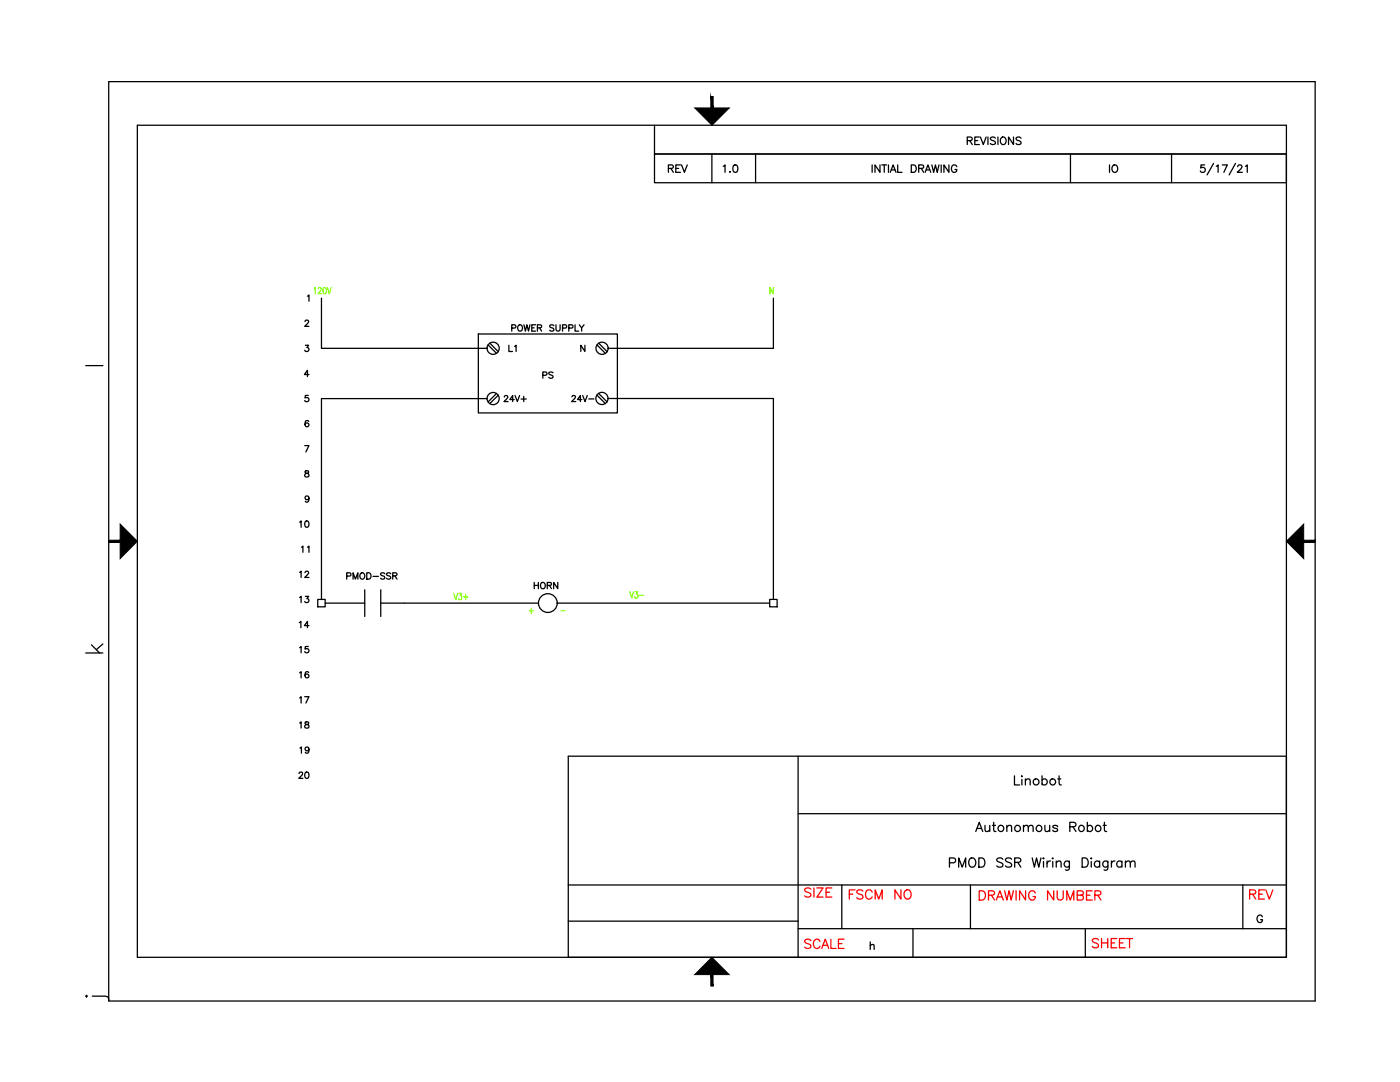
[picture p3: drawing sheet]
<svg xmlns="http://www.w3.org/2000/svg" width="279mm" height="216mm" viewBox="0 0 279 216" stroke-linecap="round" stroke-linejoin="round" font-family="sans-serif">
<!-- layer: Viewport -->
<path d="M130.6 25v5.7h126.1" fill="none" stroke="#000" stroke-width=".25"/>
<!-- layer: Title Block -->
<g fill="#000" stroke="#000" stroke-width=".2">
<path d="M138.7 21.5h6.8l-3.4 3.5zM24 104.6l3.4 3.4-3.4 3.5zM256.7 108l3.5-3.4v6.9zM142.1 191l3.4 3.5h-6.9z"/>
<path d="M141.9 19.3l.4 2.2v-2.2zM141.9 19.3l.4 2.2h-.4z"/>
<path d="M21.7 107.8v.4l2.3-.4zM21.7 108.2l2.3-.4v.4z"/>
<path d="M260.2 108.2h2.3v-.4zM260.2 107.8h2.3l-2.3 .4z"/>
<path d="M141.9 194.5v2.3h.4zM141.9 194.5h.4v2.3z"/>
</g>
<g fill="none" stroke="#000" stroke-width=".25">
<path d="M21.7 16.3h240.8v183.4h-240.8zM27.4 25h229.3v166h-229.3zM150.8 30.7v5.8M193 28.1l.9-.1 .1-.2v-.3l-1-.2v1.5M193.5 28.1l.5 .7M194.5 28.1h.6M195.5 27.3h-1v1.5h1M195.7 27.3l.5 1.5 .6-1.5M197.2 27.3v1.5M198.6 27.6a.55 .55 0 0 0-.5-.3 .55 .55 0 0 0-.4 .4l.9 .7v.2l-.3 .2-.6-.2M199.2 27.3v1.5M199.8 27.6l.1-.2a.71 .71 0 0 1 .9 .3 .71 .71 0 0 1-.2 .9l-.1 .2a.71 .71 0 0 1-.8-.3 .71 .71 0 0 1 .1-.9z"/>
<path d="M202.3 27.3v1.5l-1-1.5v1.5M203.8 27.6a.55 .55 0 0 0-.6-.3 .55 .55 0 0 0-.4 .4l.1 .2 .7 .3 .2 .4a.66 .66 0 0 1-1 0M213.6 30.7v5.8M233.8 30.7v5.8M256.7 30.7h-126.1v5.8h126.1M159.3 150.9v40.1M256.7 150.9h-143.3v40.1M113.4 176.6h143.3M159.3 162.4h97.4M168 176.6v8.7M193.7 176.6v8.7M248 176.6v8.7"/>
<path d="M113.4 183.8h45.9M159.3 185.3h97.4M182.2 185.3v5.7"/>
</g>
<!-- layer: 0 -->
<g fill="none" stroke="#000" stroke-width=".25">
<path d="M174.1 32.9v1.5M175.6 32.9v1.5l-1-1.5v1.5M176 32.9h1M176.5 32.9v1.5M177.3 32.9v1.5M177.7 34.4l.5-1.5 .6 1.5M177.9 33.9h.7M179.2 32.9v1.5h.8M181.9 32.9h.5a.78 .78 0 0 1 .5 .7 .78 .78 0 0 1-.5 .8h-.5zM183.3 33.6l.9-.1 .1-.4-1-.2v1.5M183.9 33.6l.4 .8M184.6 34.4l.6-1.5 .6 1.5"/>
<path d="M184.8 33.9h.7M186 32.9l.3 1.5 .4-1.5 .3 1.5 .4-1.5M187.8 32.9v1.5M189.4 32.9v1.5l-1-1.5v1.5M190.9 33.3a.54 .54 0 0 0-.6-.4 .54 .54 0 0 0-.4 .6 .6 .6 0 0 0 .2 .8 .6 .6 0 0 0 .8-.2v-.3h-.3M240.4 32.9h-.7l-.1 .6a.52 .52 0 0 1 .8 .1 .52 .52 0 0 1-.1 .7 .52 .52 0 0 1-.8-.2M242.2 32.6l-1.3 2.3M242.7 33.2l.4-.3v1.5M243.9 32.9h1l-.7 1.5M246.6 32.6l-1.3 2.3M247 33.3l.3-.4 .4 .1 .2 .2-.2 .5-.8 .7h1M248.6 33.2l.3-.3v1.5"/>
<path d="M256.7 30.7v5.8M61.4 59.1l.3-.2v1.2M60.9 64.2l.2-.3h.3l.2 .2-.2 .4-.6 .6h.9M60.9 68.9h.7l-.4 .5a.42 .42 0 0 1 .3 .6 .42 .42 0 0 1-.7-.1M61.5 78.9h-.6v.5a.45 .45 0 0 1 .7 0 .45 .45 0 0 1-.1 .7 .45 .45 0 0 1-.7-.2M61.7 74.7h-1l.7-.8v1.2M64.2 79.5v40.1M102.1 65.5l.7-.1 .2-.2-.2-.3-.7-.1v1.3M103.5 64.9a.59 .59 0 0 1 .8 .5 .59 .59 0 0 1-.8 .6l-.2-.4zM104.6 64.8l.3 1.3 .3-1.3 .3 1.3 .3-1.3M106.1 65.4h.5M106.9 64.8h-.8v1.3h.8"/>
<path d="M107.3 65.4h.7v-.5l-.7-.1v1.3M107.7 65.4l.4 .7M110.5 65l-.3-.2-.4 .1-.1 .3 .7 .3 .1 .4-.3 .2-.5-.2M111 64.8v.9l.3 .4 .3-.1 .2-.3v-.9M112.3 65.5l.7-.1 .1-.2-.1-.3-.7-.1v1.3M113.5 65.5l.7-.1 .1-.5-.8-.1v1.3M114.8 64.8v1.3h.7M115.6 64.8l.5 .6v.7M116.6 64.8l-.5 .6M154.3 79.5v40.1M60.8 88.9h.9l-.7 1.3M60.9 94v.4l.6 .1 .2 .3a.44 .44 0 0 1-.4 .4 .44 .44 0 0 1-.5-.3l.2-.4 .6-.3-.2-.3z"/>
<path d="M61.6 84.1l-.1-.1a.62 .62 0 0 0-.7 .4 .62 .62 0 0 0 .4 .8 .39 .39 0 0 0 .5-.4 .39 .39 0 0 0-.4-.4 .39 .39 0 0 0-.4 .3M61.7 99.4a.39 .39 0 0 1-.6 .3 .39 .39 0 0 1-.1-.6 .39 .39 0 0 1 .6 0l.1 .3a.58 .58 0 0 1-.5 .8l-.3-.2M69.2 114.9h.7l.1-.2v-.3l-.8-.1v1.3M70.5 115.6v-1.3l.4 1.3 .5-1.3v1.3M71.9 114.5l.2-.1a.59 .59 0 0 1 .7 .5 .59 .59 0 0 1-.7 .6l-.3-.4zM72.8 117.7v2.6h-7.9M73.2 114.3h.4a.68 .68 0 0 1 .5 .6 .68 .68 0 0 1-.5 .7h-.4zM74.4 115h1.1M76 117.7v5.3M76.8 114.5l-.3-.2-.6 .2 .2 .3 .6 .3v.4l-.5 .1-.3-.2M78 114.5l-.3-.2-.6 .2 .2 .3 .6 .2 .1 .2v.2l-.3 .2-.6-.2M78.4 114.9l.7-.1 .1-.4-.8-.1v1.3"/>
<path d="M78.8 114.9l.4 .7M72.8 120.3v2.7M76 120.3h4.7M202.5 154.8v1.8h1M203.9 154.8v.2zM203.9 155.5v1.1M204.6 155.8l.5-.4 .4 .1 .1 1.1M204.6 155.4v1.2M208 155.7a.58 .58 0 0 1 .8-.1 .58 .58 0 0 1 0 .9 .58 .58 0 0 1-.8-.1M208 154.8v1.8M211.1 155.4h.6M211.4 154.8v1.5l.1 .2 .3 .1"/>
<path d="M256.7 150.9v40.1h-143.3M189.5 172.2h.8a.49 .49 0 0 0 .4-.5 .49 .49 0 0 0-.4-.5h-.8v1.8M191.3 173v-1.8l.7 1.8 .7-1.8v1.8M193.7 171.3a.89 .89 0 0 1 1 .4 .89 .89 0 0 1-.2 1.1 .67 .67 0 0 1-.7 .2 .67 .67 0 0 1-.5-.7v-.4zM195.3 171.2h.7a1 1 0 0 1 .6 .9 1 1 0 0 1-.6 .9h-.7zM200.2 171.5a.68 .68 0 0 0-.7-.3 .68 .68 0 0 0-.6 .4l.2 .3 .7 .3a.48 .48 0 0 1 .4 .6 .83 .83 0 0 1-1.3 0M201.9 171.5a.69 .69 0 0 0-.7-.3 .69 .69 0 0 0-.5 .4l.2 .3 .8 .3 .2 .6a.82 .82 0 0 1-1.2 0M202.5 172.1l1.1-.1 .1-.3-.1-.3-.3-.2h-.8v1.8M203.1 172.1l.6 .9M206 171.2l.4 1.8 .5-1.8 .4 1.8 .5-1.8M208.3 171.2l.1 .1-.1 .1zM208.3 171.9v1.1"/>
<path d="M209 171.8v1.2M209.7 171.8a.6 .6 0 0 0-.7 .5M210.1 171.2v.2zM210.1 171.9v1.1M210.8 172.2l.4-.4 .5 .1 .1 1.1M210.8 171.8v1.2M213.4 171.8l-.1 1.7-.2 .1h-.5M213.4 172.1a.59 .59 0 0 0-.8-.1 .59 .59 0 0 0 0 .9 .59 .59 0 0 0 .8-.1M216 171.2h.6a1 1 0 0 1 .6 .9 1 1 0 0 1-.6 .9h-.6zM217.8 171.2v.2zM217.8 171.9v1.1M219.5 172.1a.59 .59 0 0 0-.9-.1 .59 .59 0 0 0 0 .9 .59 .59 0 0 0 .9-.1"/>
<path d="M219.5 171.8v1.2M221.1 171.8l-.1 1.7-.2 .1h-.5M221.1 172.1a.58 .58 0 0 0-.8-.1 .58 .58 0 0 0 0 .9 .58 .58 0 0 0 .8-.1M221.8 171.8v1.2M222.5 171.8a.6 .6 0 0 0-.7 .5M223.9 172.1a.58 .58 0 0 0-.9-.1 .58 .58 0 0 0 0 .9 .58 .58 0 0 0 .9-.1M223.9 171.8v1.2M224.6 172.2l.4-.4 .5 .1 .1 1.1M224.6 171.8v1.2M225.6 172.2l.4-.4 .4 .1 .1 1.1M173.7 188.7l.3-.2h.4l.1 1M173.7 188v1.5"/>
<path d="M251.9 182.9a.61 .61 0 0 0-.8-.2 .61 .61 0 0 0-.2 .8 .54 .54 0 0 0 .5 .6 .54 .54 0 0 0 .5-.6h-.3"/>
<circle cx="206.8" cy="156" r=".61"/>
<circle cx="210.1" cy="156" r=".6"/>
</g>
<!-- layer: TB_LABELS -->
<g fill="none" stroke="#f00" stroke-width=".25">
<path d="M195.4 177.8h.6a.98 .98 0 0 1 .7 .9 .98 .98 0 0 1-.7 .9h-.6zM197.3 178.6l1-.1 .2-.2-.1-.4-.3-.1h-.8v1.8M197.9 178.6l.6 1M198.8 179.6l.7-1.8 .7 1.8M199.1 179h.9M200.5 177.8l.4 1.8 .5-1.8 .4 1.8 .4-1.8M202.8 177.8v1.8M204.7 177.8v1.8l-1.2-1.8v1.8M206.6 178.2a.67 .67 0 0 0-.8-.5 .67 .67 0 0 0-.5 .7 .82 .82 0 0 0 .2 .9 .82 .82 0 0 0 .9 .2l.2-.6h-.4M210.3 177.8v1.8l-1.2-1.8v1.8M211 177.8v1.3a.61 .61 0 0 0 .6 .5 .61 .61 0 0 0 .6-.5v-1.3M212.9 179.6v-1.8l.7 1.8 .7-1.8v1.8"/>
<path d="M215 178.6l1-.1 .2-.2-.1-.4-.3-.1h-.8v1.8h.8a.49 .49 0 0 0 .4-.5 .49 .49 0 0 0-.4-.5M216.8 178.6h.7M218 177.8h-1.2v1.8h1.2M218.5 178.6l1-.1 .2-.2-.1-.4-.3-.1h-.8v1.8M219.1 178.6l.6 1"/>
</g>
<!-- layer: WIRES -->
<path d="M64.2 59.5v10h33M154.3 59.5v10h-32.9M64.2 79.5h33M121.4 79.5h32.9M80.7 120.3h26.8M111.2 120.3h42.4" fill="none" stroke="#000" stroke-width=".25"/>
<!-- layer: WIRING -->
<path d="M95.5 66.6h27.7v15.8h-27.7zM116.7 68.9v1.2l-.8-1.2v1.2" fill="none" stroke="#000" stroke-width=".25"/>
<!-- layer: LAYER-1 -->
<path d="M97.4 68.8l1.7 1.7M97.8 68.5l1.6 1.7M99.1 78.5l-1.7 1.7M99.4 78.9l-1.7 1.6M119.1 68.8l1.7 1.7M119.5 68.5l1.7 1.7M119.5 78.5l1.7 1.7" fill="none" stroke="#000" stroke-width=".25"/>
<!-- layer: LAYER-2 -->
<g fill="none" stroke="#000" stroke-width=".25">
<circle cx="98.4" cy="69.5" r="1.22"/>
<circle cx="98.4" cy="79.5" r="1.22"/>
<circle cx="120.1" cy="79.5" r="1.22"/>
<circle cx="120.2" cy="69.5" r="1.22"/>
</g>
<!-- layer: WIRENO -->
<path d="M62.7 57.6l.2-.2v1.2M63.5 57.7l.1-.3h.3l.2 .3-.6 .9h.7M64.6 57.4h.1a.7 .7 0 0 1 .4 .6 .7 .7 0 0 1-.4 .6h-.1l-.1-.5zM65.3 57.4l.4 1.2 .4-1.2M154.3 57.4v1.2l-.6-1.2v1.2M105.6 121.9h.9M106 121.3v1.1" fill="none" stroke="#7fff00" stroke-width=".25"/>
<!-- layer: SYMS -->
<g fill="none" stroke="#000" stroke-width=".25">
<path d="M63.4 119.6h1.5v1.5h-1.5zM153.6 119.6h1.5v1.5h-1.5z"/>
<circle cx="109.3" cy="120.3" r="1.87"/>
</g>
<text font-size="5.3" x="217" y="190.5">SHEET</text>
<g font-size="4.9">
<text x="16.2" y="131.6">k</text>
<text x="193.7" y="167.2">Autonomous Robot</text>
</g>
<g font-size="4.9" fill="#f00">
<text x="159.8" y="180.3">SIZE</text>
<text x="168.6" y="180.6">FSCM NO</text>
<text x="248.4" y="180.6">REV</text>
<text x="159.8" y="190.5">SCALE</text>
</g>
<g font-size="4.4">
<text x="132.6" y="35.6">REV</text>
<text x="143.6" y="35.6">1.0</text>
<text x="220.5" y="35.6">IO</text>
<text x="99.8" y="81.5">24V+</text>
<text x="113.2" y="81.5">24V-</text>
<text x="58.9" y="106.5">10</text>
<text x="59.3" y="111.5">11</text>
<text x="58.9" y="126.6">14</text>
<text x="58.9" y="131.6">15</text>
<text x="58.9" y="136.5">16</text>
<text x="58.9" y="151.7">19</text>
<text x="58.9" y="156.6">20</text>
</g>
<g font-size="4.4" fill="#7fff00">
<text x="89.6" y="121">V3+</text>
<text x="124.9" y="120.6">V3-</text>
</g>
<g font-size="4">
<text x="100.5" y="71.3">L1</text>
<text x="107.6" y="76.6">PS</text>
<text x="58.9" y="116.4">12</text>
<text x="105.8" y="118.5">HORN</text>
<text x="58.9" y="121.4">13</text>
<text x="58.9" y="141.5">17</text>
<text x="58.9" y="146.4">18</text>
<text x="16.2" y="200.7">j</text>
</g>
<text font-size="2.6" x="16.2" y="74.1">l</text>
<text font-size="2.6" fill="#7fff00" x="111.1" y="123.1">-</text>
</svg>
